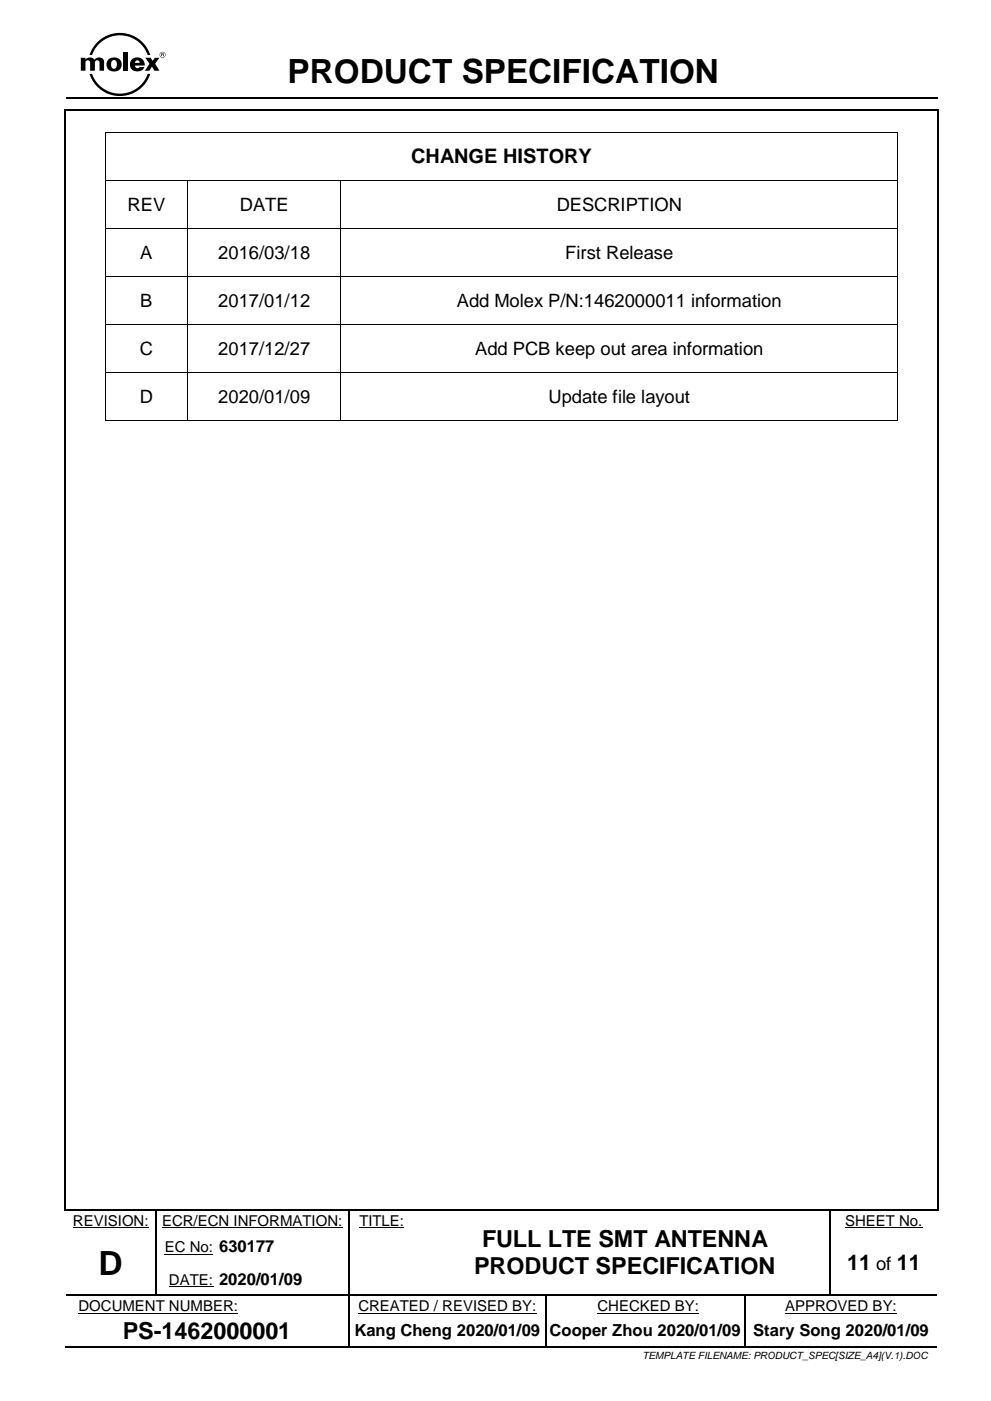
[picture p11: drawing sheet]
<svg xmlns="http://www.w3.org/2000/svg" width="210mm" height="297mm" viewBox="0 0 210 297" stroke-linecap="round" stroke-linejoin="round" font-family="sans-serif">
<path d="M13.8 23.5v232.7M14 20.9h184.7M14 23.3h184.7M198.8 23.5v232.7M14 256.4h184.7M73.9 279.2v6.1M115.8 279.2v6.1M14 285.5h59.8M74.1 285.5h41.5M115.9 285.5h41.8M158 285.5h40.7" fill="none" stroke="#000" stroke-width=".34"/>
<g fill="none" stroke="#000" stroke-width=".21">
<path d="M22.3 28.1v10M22.3 38.3v10M22.4 28h167.8M22.4 38.2h17.3M39.8 38.3v10M39.8 38.2h32.4M72.2 38.3v10M72.3 38.2h117.9M190.3 28.1v10M190.3 38.3v10M22.3 48.4v10.1M22.3 58.6v10"/>
<path d="M22.4 48.4h17.3M22.4 58.6h17.3M39.8 48.4v10.1M39.8 58.6v10M39.8 48.4h32.4M39.8 58.6h32.4M72.2 48.4v10.1M72.2 58.6v10M72.3 48.4h117.9M72.3 58.6h117.9M190.3 48.4v10.1M190.3 58.6v10"/>
<path d="M22.3 68.8v10M22.3 79v10M22.4 68.7h17.3M22.4 78.9h17.3M39.8 68.8v10M39.8 79v10M39.8 68.7h32.4M39.8 78.9h32.4M72.2 68.8v10M72.2 79v10M72.3 68.7h117.9M72.3 78.9h117.9"/>
<path d="M190.3 68.8v10M190.3 79v10M22.4 89.1h17.3M39.8 89.1h32.4M72.3 89.1h117.9M15.5 260.2h16M16.6 278.3h33.9M34.3 260.2h38.3M34.9 265.8h10.3M35.8 272.7h9.4M76 278.3h37.7M76.2 260.2h9.5"/>
<path d="M126.6 278.3h21.6M166.4 278.3h23.7M179.1 260.2h16.5"/>
</g>
<g fill="#000">
<path d="M17.1 12.2h1v.4l.1-.1a1.27 1.27 0 0 1 1.8 .1 1.15 1.15 0 0 1 2.1 .3v2.1h-1v-1.7a.49 .49 0 0 0-.5-.5 .49 .49 0 0 0-.5 .5v1.7h-1v-1.7a.49 .49 0 0 0-.5-.5 .49 .49 0 0 0-.5 .5v1.7h-1z" fill-rule="evenodd"/>
<path d="M23.8 12.8h.1a.74 .74 0 0 1 .8 .2 .74 .74 0 0 1 .1 .9 .61 .61 0 0 1-.6 .7 .61 .61 0 0 1-.6-.7v-.6zM22.9 12.7a1.58 1.58 0 0 0 1.1 2.5 1.58 1.58 0 0 0 1.7-2.2 1.75 1.75 0 0 0-2.8-.3z" fill-rule="evenodd"/>
<path d="M20.6 9a6.8 6.8 0 0 1 11.3 2.7h-.6a6.2 6.2 0 0 0-5.9-4.2 6.2 6.2 0 0 0-5.9 4.2h-.5l.6-1.5z" fill-rule="evenodd"/>
<path d="M26.1 11.1h1v3.9h-1z" fill-rule="evenodd"/>
<path d="M27.9 12.7a1.57 1.57 0 0 0 .5 2.3 1.57 1.57 0 0 0 2.2-.8h-1a.51 .51 0 0 1-.6 .2 .51 .51 0 0 1-.4-.5h2.1a1.61 1.61 0 0 0-1-1.6 1.61 1.61 0 0 0-1.8 .4zM28.8 12.9l.3-.1a.49 .49 0 0 1 .5 .5h-1z" fill-rule="evenodd"/>
<path d="M19 15.7h.5a6.2 6.2 0 0 0 5.9 4.1 6.2 6.2 0 0 0 5.9-4.1h.6a6.8 6.8 0 0 1-6.5 4.6 6.8 6.8 0 0 1-6.4-4.6z" fill-rule="evenodd"/>
<path d="M30.8 12.2h1.1l.5 .7 .4-.7h1l-.9 1.3 .9 1.5h-1.1l-.5-.9-.5 .9h-1l1-1.5z" fill-rule="evenodd"/>
<path d="M33.8 11.6a.65 .65 0 0 1 1.3 0 .65 .65 0 0 1-1.3 0zM33.9 11.6a.55 .55 0 0 0 1.1 0 .55 .55 0 0 0-1.1 0z" fill-rule="evenodd"/>
<path d="M34.3 11.4l.3 .1-.3 .1zM34.2 11.3v.6h.1v-.2l.5 .2-.1-.5z" fill-rule="evenodd"/>
<path d="M13.6 23.1h.4v.4h-.4z" fill-rule="evenodd"/>
<path d="M13.6 23.1h.4v.4h-.4z" fill-rule="evenodd"/>
<path d="M22.2 27.9h.2v.2h-.2z" fill-rule="evenodd"/>
<path d="M22.2 27.9h.2v.2h-.2z" fill-rule="evenodd"/>
<path d="M22.2 38.1h.2v.2h-.2z" fill-rule="evenodd"/>
<path d="M39.7 38.1h.1v.2h-.1z" fill-rule="evenodd"/>
<path d="M72.2 38.1h.1v.2h-.1z" fill-rule="evenodd"/>
<path d="M190.2 27.9h.2v.2h-.2z" fill-rule="evenodd"/>
<path d="M190.2 27.9h.2v.2h-.2z" fill-rule="evenodd"/>
<path d="M190.2 38.1h.2v.2h-.2z" fill-rule="evenodd"/>
<path d="M198.7 23.1h.3v.4h-.3z" fill-rule="evenodd"/>
<path d="M198.7 23.1h.3v.4h-.3z" fill-rule="evenodd"/>
<path d="M22.2 48.3h.2v.1h-.2z" fill-rule="evenodd"/>
<path d="M22.2 58.5h.2v.1h-.2z" fill-rule="evenodd"/>
<path d="M39.7 48.3h.1v.1h-.1z" fill-rule="evenodd"/>
<path d="M39.7 58.5h.1v.1h-.1z" fill-rule="evenodd"/>
<path d="M72.2 48.3h.1v.1h-.1z" fill-rule="evenodd"/>
<path d="M72.2 58.5h.1v.1h-.1z" fill-rule="evenodd"/>
<path d="M190.2 48.3h.2v.1h-.2z" fill-rule="evenodd"/>
<path d="M190.2 58.5h.2v.1h-.2z" fill-rule="evenodd"/>
<path d="M22.2 68.6h.2v.2h-.2z" fill-rule="evenodd"/>
<path d="M22.2 78.8h.2v.2h-.2z" fill-rule="evenodd"/>
<path d="M39.7 68.6h.1v.2h-.1z" fill-rule="evenodd"/>
<path d="M39.7 78.8h.1v.2h-.1z" fill-rule="evenodd"/>
<path d="M72.2 68.6h.1v.2h-.1z" fill-rule="evenodd"/>
<path d="M72.2 78.8h.1v.2h-.1z" fill-rule="evenodd"/>
<path d="M190.2 68.6h.2v.2h-.2z" fill-rule="evenodd"/>
<path d="M190.2 78.8h.2v.2h-.2z" fill-rule="evenodd"/>
<path d="M22.2 89h.2v.2h-.2z" fill-rule="evenodd"/>
<path d="M22.2 89h.2v.2h-.2z" fill-rule="evenodd"/>
<path d="M39.7 89h.1v.2h-.1z" fill-rule="evenodd"/>
<path d="M72.2 89h.1v.2h-.1z" fill-rule="evenodd"/>
<path d="M190.2 89h.2v.2h-.2z" fill-rule="evenodd"/>
<path d="M190.2 89h.2v.2h-.2z" fill-rule="evenodd"/>
<path d="M13.6 256.2h.4v.4h-.4z" fill-rule="evenodd"/>
<path d="M13.6 256.2h.4v.4h-.4z" fill-rule="evenodd"/>
<path d="M33 256.6h.2v.2h-.2z" fill-rule="evenodd"/>
<path d="M33 256.2h.3v.4h-.3z" fill-rule="evenodd"/>
<path d="M73.8 256.6h.3v.2h-.3z" fill-rule="evenodd"/>
<path d="M73.8 256.2h.3v.4h-.3z" fill-rule="evenodd"/>
<path d="M89 256.2h.3v.4h-.3z" fill-rule="evenodd"/>
<path d="M175.8 256.6h.3v.2h-.3z" fill-rule="evenodd"/>
<path d="M175.8 256.2h.3v.4h-.3z" fill-rule="evenodd"/>
<path d="M198.7 256.2h.3v.4h-.3z" fill-rule="evenodd"/>
<path d="M198.7 256.2h.3v.4h-.3z" fill-rule="evenodd"/>
<path d="M33 260.6h.2v.9h-.2z" fill-rule="evenodd"/>
<path d="M33 267.5h.2v.9h-.2z" fill-rule="evenodd"/>
<path d="M33 274.4h.2v.2h-.2z" fill-rule="evenodd"/>
<path d="M45.2 274.4h.2v.2h-.2z" fill-rule="evenodd"/>
<path d="M73.8 278.7h.3v.5h-.3z" fill-rule="evenodd"/>
<path d="M73.8 260.6h.3v.9h-.3z" fill-rule="evenodd"/>
<path d="M73.8 267.5h.3v.9h-.3z" fill-rule="evenodd"/>
<path d="M73.8 274.4h.3v.5h-.3z" fill-rule="evenodd"/>
<path d="M89 274.4h.3v.2h-.3z" fill-rule="evenodd"/>
<path d="M115.6 278.7h.3v.5h-.3z" fill-rule="evenodd"/>
<path d="M115.6 274.6h.3v.3h-.3z" fill-rule="evenodd"/>
<path d="M115.6 274.4h.3v.2h-.3z" fill-rule="evenodd"/>
<path d="M157.7 274.6h.2v.3h-.2z" fill-rule="evenodd"/>
<path d="M157.7 274.4h.2v.2h-.2z" fill-rule="evenodd"/>
<path d="M157.7 278.7h.2v.5h-.2z" fill-rule="evenodd"/>
<path d="M175.8 260.6h.3v.9h-.3z" fill-rule="evenodd"/>
<path d="M175.8 267.5h.3v.9h-.3z" fill-rule="evenodd"/>
<path d="M175.8 274.4h.3v.2h-.3z" fill-rule="evenodd"/>
<path d="M73.8 285.3h.3v.3h-.3z" fill-rule="evenodd"/>
<path d="M115.6 285.3h.3v.3h-.3z" fill-rule="evenodd"/>
<path d="M157.7 285.3h.3v.3h-.3z" fill-rule="evenodd"/>
</g>
<g fill="none" stroke="#000" stroke-width=".25">
<path d="M33.1 256.8v3.8M73.9 256.8v3.8M175.9 256.8v3.8M14 274.5h19M33.1 261.5v6M33.1 268.4v6M33.2 274.5h12M45.4 274.5h28.4M73.9 261.5v6M73.9 268.4v6M73.9 274.9v3.8M74.1 274.5h14.9"/>
<path d="M89.3 274.5h26.3M115.8 274.9v3.8M115.9 274.5h41.8M157.8 274.9v3.8M157.8 279.2v6.1M157.9 274.5h17.9M175.9 261.5v6M175.9 268.4v6M176.1 274.5h22.6"/>
</g>
<g font-size="7.1">
<text x="60.9" y="17.6">PRODUCT SPECIFICATION</text>
<text x="20.9" y="270.1">D</text>
</g>
<g font-size="5">
<text x="100.5" y="269.9">PRODUCT SPECIFICATION</text>
<text x="102.2" y="264.2">FULL LTE SMT ANTENNA</text>
<text x="26" y="283.8">PS-1462000001</text>
</g>
<g font-size="4.6">
<text x="179.6" y="269.2">11</text>
<text x="190.1" y="269.2">11</text>
</g>
<text font-size="4.2" x="87.1" y="34.6">CHANGE HISTORY</text>
<g font-size="3.9">
<text x="27.1" y="44.7">REV</text>
<text x="50.8" y="44.7">DATE</text>
<text x="118" y="44.7">DESCRIPTION</text>
<text x="29.7" y="54.8">A</text>
<text x="46.3" y="54.8">2016/03/18</text>
<text x="119.8" y="54.8">First Release</text>
<text x="29.7" y="65">B</text>
<text x="46.3" y="65">2017/01/12</text>
<text x="96.8" y="65">Add Molex P/N:1462000011 information</text>
<text x="29.6" y="75.2">C</text>
<text x="46.3" y="75.2">2017/12/27</text>
<text x="100.7" y="75.2">Add PCB keep out area information</text>
<text x="29.6" y="85.4">D</text>
<text x="46.3" y="85.4">2020/01/09</text>
<text x="116.3" y="85.4">Update file layout</text>
<text x="185.8" y="269.2">of</text>
</g>
<g font-size="3.5">
<text x="75.1" y="283.2">Kang Cheng 2020/01/09</text>
<text x="116.5" y="283.2">Cooper Zhou 2020/01/09</text>
<text x="159.7" y="283.2">Stary Song 2020/01/09</text>
</g>
<g font-size="3.2">
<text x="15.5" y="259.8">REVISION:</text>
<text x="34.3" y="259.8">ECR/ECN INFORMATION:</text>
<text x="76.2" y="259.8">TITLE:</text>
<text x="179.1" y="259.8">SHEET No.</text>
<text x="34.9" y="265.3">EC No: 630177</text>
<text x="35.8" y="272.2">DATE: 2020/01/09</text>
<text x="16.6" y="277.8">DOCUMENT NUMBER:</text>
<text x="76" y="277.8">CREATED / REVISED BY:</text>
<text x="126.6" y="277.8">CHECKED BY:</text>
<text x="166.4" y="277.8">APPROVED BY:</text>
</g>
<text font-size="2.1" x="136.2" y="288.1">TEMPLATE FILENAME: PRODUCT_SPEC[SIZE_A4](V.1).DOC</text>
</svg>
